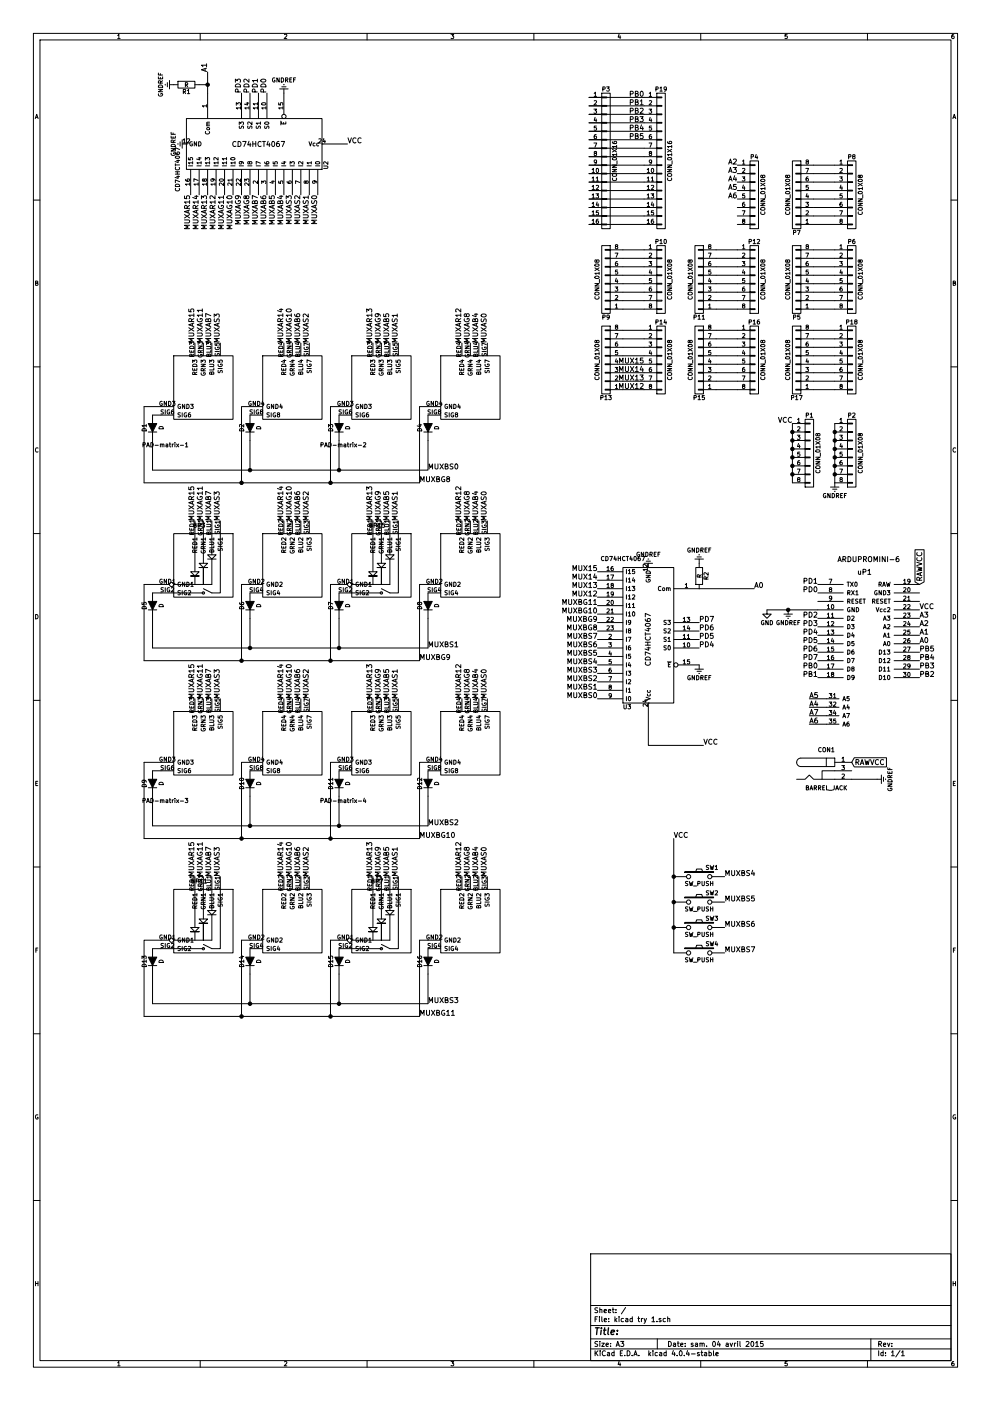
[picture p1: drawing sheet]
EESchema Schematic File Version 2
LIBS:kicad try 1-rescue
LIBS:power
LIBS:device
LIBS:transistors
LIBS:conn
LIBS:linear
LIBS:regul
LIBS:74xx
LIBS:cmos4000
LIBS:adc-dac
LIBS:memory
LIBS:xilinx
LIBS:microcontrollers
LIBS:dsp
LIBS:microchip
LIBS:analog_switches
LIBS:motorola
LIBS:texas
LIBS:intel
LIBS:audio
LIBS:interface
LIBS:digital-audio
LIBS:philips
LIBS:display
LIBS:cypress
LIBS:siliconi
LIBS:opto
LIBS:atmel
LIBS:contrib
LIBS:valves
LIBS:button_pad_silicon_2x2
LIBS:4067 for 24-Pin SSOP
LIBS:ArduProMiniTKB
LIBS:Sparkfun-silicon-buttons-pad
LIBS:kicad try 1-cache
EELAYER 25 0
EELAYER END
$Descr A3 11693 16535 portrait
encoding utf-8
Sheet 1 1
Title ""
Date "sam. 04 avril 2015"
Rev ""
Comp ""
Comment1 ""
Comment2 ""
Comment3 ""
Comment4 ""
$EndDescr
$Comp
L SW_PUSH SW1
U 1 1
P 8250 10350
F 0 "SW1" H 8400 10460 50  0000 C CNN
F 1 "SW_PUSH" H 8250 10270 50  0000 C CNN
F 2 "Buttons_Switches_ThroughHole:SW_PUSH_6mm" H 8250 10350 50  0001 C CNN
F 3 "" H 8250 10350 50  0000 C CNN
	1    8250 10350
	1    0    0    -1  
$EndComp
$Comp
L SW_PUSH SW2
U 1 1
P 8250 10650
F 0 "SW2" H 8400 10760 50  0000 C CNN
F 1 "SW_PUSH" H 8250 10570 50  0000 C CNN
F 2 "Buttons_Switches_ThroughHole:SW_PUSH_6mm" H 8250 10650 50  0001 C CNN
F 3 "" H 8250 10650 50  0000 C CNN
	1    8250 10650
	1    0    0    -1  
$EndComp
$Comp
L SW_PUSH SW3
U 1 1
P 8250 10950
F 0 "SW3" H 8400 11060 50  0000 C CNN
F 1 "SW_PUSH" H 8250 10870 50  0000 C CNN
F 2 "Buttons_Switches_ThroughHole:SW_PUSH_6mm" H 8250 10950 50  0001 C CNN
F 3 "" H 8250 10950 50  0000 C CNN
	1    8250 10950
	1    0    0    -1  
$EndComp
$Comp
L SW_PUSH SW4
U 1 1
P 8250 11250
F 0 "SW4" H 8400 11360 50  0000 C CNN
F 1 "SW_PUSH" H 8250 11170 50  0000 C CNN
F 2 "Buttons_Switches_ThroughHole:SW_PUSH_6mm" H 8250 11250 50  0001 C CNN
F 3 "" H 8250 11250 50  0000 C CNN
	1    8250 11250
	1    0    0    -1  
$EndComp
$Comp
L CD74HCT4067 U2
U 1 1
P 3000 1700
F 0 "U2" H 3250 2550 50  0000 C CNN
F 1 "CD74HCT4067" H 3300 800 50  0000 C CNN
F 2 "SparkFun-DigitalIC:TSSOP-24" H 3000 1700 60  0001 C CNN
F 3 "" H 3000 1700 60  0001 C CNN
	1    3000 1700
	0    1    1    0   
$EndComp
$Comp
L CD74HCT4067 U3
U 1 1
P 7650 7500
F 0 "U3" H 7900 8350 50  0000 C CNN
F 1 "CD74HCT4067" H 7950 6600 50  0000 C CNN
F 2 "SparkFun-DigitalIC:TSSOP-24" H 7650 7500 60  0001 C CNN
F 3 "" H 7650 7500 60  0001 C CNN
	1    7650 7500
	-1   0    0    1   
$EndComp
Text Label 8300 8800 0    60   ~ 0
VCC
$Comp
L GNDREF #PWR01
U 1 1
P 8250 7850
F 0 "#PWR01" H 8250 7600 50  0001 C CNN
F 1 "GNDREF" H 8250 7700 50  0000 C CNN
F 2 "" H 8250 7850 50  0000 C CNN
F 3 "" H 8250 7850 50  0000 C CNN
	1    8250 7850
	1    0    0    -1  
$EndComp
Text Label 8900 6950 0    60   ~ 0
A0
Text Label 8250 7350 0    60   ~ 0
PD7
Text Label 8250 7450 0    60   ~ 0
PD6
Text Label 8250 7550 0    60   ~ 0
PD5
Text Label 8250 7650 0    60   ~ 0
PD4
$Comp
L GNDREF #PWR02
U 1 1
P 3350 1100
F 0 "#PWR02" H 3350 850 50  0001 C CNN
F 1 "GNDREF" H 3350 950 50  0000 C CNN
F 2 "" H 3350 1100 50  0000 C CNN
F 3 "" H 3350 1100 50  0000 C CNN
	1    3350 1100
	-1   0    0    1   
$EndComp
Text Label 4100 1700 0    60   ~ 0
VCC
Text Label 3150 1100 1    60   ~ 0
PD0
Text Label 3050 1100 1    60   ~ 0
PD1
Text Label 2950 1100 1    60   ~ 0
PD2
Text Label 2850 1100 1    60   ~ 0
PD3
Text Label 9650 7000 2    60   ~ 0
PD0
Text Label 9650 6900 2    60   ~ 0
PD1
Text Label 9650 7300 2    60   ~ 0
PD2
Text Label 9650 7400 2    60   ~ 0
PD3
$Comp
L ARDUPROMINI-6 uP1
U 1 1
P 10850 5800
F 0 "uP1" H 10200 4850 60  0000 C CNN
F 1 "ARDUPROMINI-6" H 10250 5000 60  0000 C CNN
F 2 "ArduProMiniTKB:ArduProMini-6" H 10850 5800 60  0001 C CNN
F 3 "" H 10850 5800 60  0000 C CNN
	1    10850 5800
	1    0    0    -1  
$EndComp
$Comp
L parkFun-BUTTONPAD16-RESCUE-kicad_try_1 PAD-matrix-1
U 1 1
P 2450 5850
F 0 "PAD-matrix-1" H 1950 6450 50  0000 C CNN
F 1 "BP3" H 2350 5500 50  0000 C CNN
F 2 "button-pad-autotel:2x2-buttonpad-sparkfun-autotel" H 2450 5850 50  0001 C CNN
F 3 "" H 2450 5850 50  0000 C CNN
	1    2450 5850
	1    0    0    -1  
$EndComp
Text Label 2450 850  1    60   ~ 0
A1
Text Label 3750 2300 3    60   ~ 0
MUXAS0
Text Label 3650 2300 3    60   ~ 0
MUXAS1
Text Label 3550 2300 3    60   ~ 0
MUXAS2
Text Label 3450 2300 3    60   ~ 0
MUXAS3
Text Label 3350 2300 3    60   ~ 0
MUXAB4
Text Label 3250 2300 3    60   ~ 0
MUXAB5
Text Label 3150 2300 3    60   ~ 0
MUXAB6
Text Label 3050 2300 3    60   ~ 0
MUXAB7
Text Label 2950 2300 3    60   ~ 0
MUXAG8
Text Label 2850 2300 3    60   ~ 0
MUXAG9
Text Label 2750 2300 3    60   ~ 0
MUXAG10
Text Label 2650 2300 3    60   ~ 0
MUXAG11
Text Label 2550 2300 3    60   ~ 0
MUXAR12
Text Label 2450 2300 3    60   ~ 0
MUXAR13
Text Label 2350 2300 3    60   ~ 0
MUXAR14
Text Label 2250 2300 3    60   ~ 0
MUXAR15
Text Label 5750 10350 1    60   ~ 0
MUXAS0
Text Label 4700 10350 1    60   ~ 0
MUXAS1
Text Label 3650 10350 1    60   ~ 0
MUXAS2
Text Label 2600 10350 1    60   ~ 0
MUXAS3
Text Label 5650 10350 1    60   ~ 0
MUXAB4
Text Label 4600 10350 1    60   ~ 0
MUXAB5
Text Label 3550 10350 1    60   ~ 0
MUXAB6
Text Label 2500 10350 1    60   ~ 0
MUXAB7
Text Label 5550 10350 1    60   ~ 0
MUXAG8
Text Label 4500 10350 1    60   ~ 0
MUXAG9
Text Label 3450 10350 1    60   ~ 0
MUXAG10
Text Label 2400 10350 1    60   ~ 0
MUXAG11
Text Label 2300 10350 1    60   ~ 0
MUXAR15
Text Label 3350 10350 1    60   ~ 0
MUXAR14
Text Label 4400 10350 1    60   ~ 0
MUXAR13
Text Label 5450 10350 1    60   ~ 0
MUXAR12
Text Label 5050 11850 0    60   ~ 0
MUXBS3
Text Label 8550 10350 0    60   ~ 0
MUXBS4
Text Label 8550 10650 0    60   ~ 0
MUXBS5
Text Label 8550 10950 0    60   ~ 0
MUXBS6
Text Label 8550 11250 0    60   ~ 0
MUXBS7
Text Label 4950 12000 0    60   ~ 0
MUXBG11
Text Label 7050 8250 2    60   ~ 0
MUXBS0
Text Label 7050 8150 2    60   ~ 0
MUXBS1
Text Label 7050 8050 2    60   ~ 0
MUXBS2
Text Label 7050 7950 2    60   ~ 0
MUXBS3
Text Label 7050 7850 2    60   ~ 0
MUXBS4
Text Label 7050 7750 2    60   ~ 0
MUXBS5
Text Label 7050 7650 2    60   ~ 0
MUXBS6
Text Label 7050 7550 2    60   ~ 0
MUXBS7
$Comp
L R R2
U 1 1
P 8250 6800
F 0 "R2" V 8330 6800 50  0000 C CNN
F 1 "R" V 8250 6800 50  0000 C CNN
F 2 "Resistors_ThroughHole:Resistor_Horizontal_RM10mm" V 8180 6800 50  0001 C CNN
F 3 "" H 8250 6800 50  0000 C CNN
	1    8250 6800
	1    0    0    -1  
$EndComp
$Comp
L GNDREF #PWR03
U 1 1
P 8250 6650
F 0 "#PWR03" H 8250 6400 50  0001 C CNN
F 1 "GNDREF" H 8250 6500 50  0000 C CNN
F 2 "" H 8250 6650 50  0000 C CNN
F 3 "" H 8250 6650 50  0000 C CNN
	1    8250 6650
	-1   0    0    1   
$EndComp
Text Label 9650 7500 2    60   ~ 0
PD4
Text Label 9650 7600 2    60   ~ 0
PD5
Text Label 9650 7700 2    60   ~ 0
PD6
Text Label 9650 7800 2    60   ~ 0
PD7
Text Label 9650 7900 2    60   ~ 0
PB0
Text Label 9650 8000 2    60   ~ 0
PB1
Text Label 7050 7450 2    60   ~ 0
MUXBG8
Text Label 7050 7350 2    60   ~ 0
MUXBG9
Text Label 7050 7250 2    60   ~ 0
MUXBG10
Text Label 7050 7150 2    60   ~ 0
MUXBG11
Text Label 10850 7200 0    60   ~ 0
VCC
Text Label 10850 7600 0    60   ~ 0
A0
Text Label 10850 7500 0    60   ~ 0
A1
Text Label 10850 7400 0    60   ~ 0
A2
Text Label 10850 7300 0    60   ~ 0
A3
Text Label 9550 8250 0    60   ~ 0
A5
Text Label 9550 8350 0    60   ~ 0
A4
Text Label 9550 8450 0    60   ~ 0
A7
Text Label 9550 8550 0    60   ~ 0
A6
Text Label 10850 8000 0    60   ~ 0
PB2
Text Label 10850 7900 0    60   ~ 0
PB3
Text Label 10850 7800 0    60   ~ 0
PB4
Text Label 10850 7700 0    60   ~ 0
PB5
$Comp
L GNDREF #PWR04
U 1 1
P 9300 7200
F 0 "#PWR04" H 9300 6950 50  0001 C CNN
F 1 "GNDREF" H 9300 7050 50  0000 C CNN
F 2 "" H 9300 7200 50  0000 C CNN
F 3 "" H 9300 7200 50  0000 C CNN
	1    9300 7200
	1    0    0    -1  
$EndComp
Text Label 7050 7050 2    60   ~ 0
MUX12
Text Label 7050 6950 2    60   ~ 0
MUX13
Text Label 7050 6850 2    60   ~ 0
MUX14
Text Label 7050 6750 2    60   ~ 0
MUX15
$Comp
L CONN_01X08 P4
U 1 1
P 8900 2300
F 0 "P4" H 8900 2750 50  0000 C CNN
F 1 "CONN_01X08" V 9000 2300 50  0000 C CNN
F 2 "SparkFun-Connectors:1X08" H 8900 2300 50  0001 C CNN
F 3 "" H 8900 2300 50  0000 C CNN
	1    8900 2300
	1    0    0    -1  
$EndComp
$Comp
L CONN_01X08 P5
U 1 1
P 9400 3300
F 0 "P5" H 9400 3750 50  0000 C CNN
F 1 "CONN_01X08" V 9500 3300 50  0000 C CNN
F 2 "SparkFun-Connectors:1X08" H 9400 3300 50  0001 C CNN
F 3 "" H 9400 3300 50  0000 C CNN
	1    9400 3300
	-1   0    0    1   
$EndComp
$Comp
L CONN_01X08 P6
U 1 1
P 10050 3300
F 0 "P6" H 10050 3750 50  0000 C CNN
F 1 "CONN_01X08" V 10150 3300 50  0000 C CNN
F 2 "SparkFun-Connectors:1X08" H 10050 3300 50  0001 C CNN
F 3 "" H 10050 3300 50  0000 C CNN
	1    10050 3300
	1    0    0    -1  
$EndComp
Text Label 7600 1150 2    60   ~ 0
PB0
Text Label 7600 1250 2    60   ~ 0
PB1
Text Label 7600 1350 2    60   ~ 0
PB2
Text Label 7600 1450 2    60   ~ 0
PB3
Text Label 7600 1550 2    60   ~ 0
PB4
Text Label 7600 1650 2    60   ~ 0
PB5
Text Label 8700 1950 2    60   ~ 0
A2
Text Label 8700 2050 2    60   ~ 0
A3
Text Label 8700 2150 2    60   ~ 0
A4
Text Label 8700 2250 2    60   ~ 0
A5
Text Label 8700 2350 2    60   ~ 0
A6
$Comp
L R R1
U 1 1
P 2200 1000
F 0 "R1" V 2280 1000 50  0000 C CNN
F 1 "R" V 2200 1000 50  0000 C CNN
F 2 "Resistors_ThroughHole:Resistor_Horizontal_RM10mm" V 2130 1000 50  0001 C CNN
F 3 "" H 2200 1000 50  0000 C CNN
	1    2200 1000
	0    1    1    0   
$EndComp
$Comp
L GNDREF #PWR05
U 1 1
P 2050 1000
F 0 "#PWR05" H 2050 750 50  0001 C CNN
F 1 "GNDREF" H 2050 850 50  0000 C CNN
F 2 "" H 2050 1000 50  0000 C CNN
F 3 "" H 2050 1000 50  0000 C CNN
	1    2050 1000
	0    1    1    0   
$EndComp
Text Label 5750 8250 1    60   ~ 0
MUXAS0
Text Label 4700 8250 1    60   ~ 0
MUXAS1
Text Label 3650 8250 1    60   ~ 0
MUXAS2
Text Label 2600 8250 1    60   ~ 0
MUXAS3
Text Label 5650 8250 1    60   ~ 0
MUXAB4
Text Label 4600 8250 1    60   ~ 0
MUXAB5
Text Label 3550 8250 1    60   ~ 0
MUXAB6
Text Label 2500 8250 1    60   ~ 0
MUXAB7
Text Label 5550 8250 1    60   ~ 0
MUXAG8
Text Label 4500 8250 1    60   ~ 0
MUXAG9
Text Label 3450 8250 1    60   ~ 0
MUXAG10
Text Label 2400 8250 1    60   ~ 0
MUXAG11
Text Label 2300 8250 1    60   ~ 0
MUXAR15
Text Label 3350 8250 1    60   ~ 0
MUXAR14
Text Label 4400 8250 1    60   ~ 0
MUXAR13
Text Label 5450 8250 1    60   ~ 0
MUXAR12
Text Label 5050 9750 0    60   ~ 0
MUXBS2
Text Label 4950 9900 0    60   ~ 0
MUXBG10
$Comp
L parkFun-BUTTONPAD16-RESCUE-kicad_try_1 PAD-matrix-3
U 1 1
P 2450 10050
F 0 "PAD-matrix-3" H 1950 10650 50  0000 C CNN
F 1 "BP11" H 2350 9700 50  0000 C CNN
F 2 "button-pad-autotel:2x2-buttonpad-sparkfun-autotel" H 2450 10050 50  0001 C CNN
F 3 "" H 2450 10050 50  0000 C CNN
	1    2450 10050
	1    0    0    -1  
$EndComp
Text Label 5750 6150 1    60   ~ 0
MUXAS0
Text Label 4700 6150 1    60   ~ 0
MUXAS1
Text Label 3650 6150 1    60   ~ 0
MUXAS2
Text Label 2600 6150 1    60   ~ 0
MUXAS3
Text Label 5650 6150 1    60   ~ 0
MUXAB4
Text Label 4600 6150 1    60   ~ 0
MUXAB5
Text Label 3550 6150 1    60   ~ 0
MUXAB6
Text Label 2500 6150 1    60   ~ 0
MUXAB7
Text Label 5550 6150 1    60   ~ 0
MUXAG8
Text Label 4500 6150 1    60   ~ 0
MUXAG9
Text Label 3450 6150 1    60   ~ 0
MUXAG10
Text Label 2400 6150 1    60   ~ 0
MUXAG11
Text Label 2300 6150 1    60   ~ 0
MUXAR15
Text Label 3350 6150 1    60   ~ 0
MUXAR14
Text Label 4400 6150 1    60   ~ 0
MUXAR13
Text Label 5450 6150 1    60   ~ 0
MUXAR12
Text Label 5050 7650 0    60   ~ 0
MUXBS1
Text Label 4950 7800 0    60   ~ 0
MUXBG9
$Comp
L parkFun-BUTTONPAD16-RESCUE-kicad_try_1 PAD-matrix-2
U 1 1
P 4550 5850
F 0 "PAD-matrix-2" H 4050 6450 50  0000 C CNN
F 1 "BP15" H 4450 5500 50  0000 C CNN
F 2 "button-pad-autotel:2x2-buttonpad-sparkfun-autotel" H 4550 5850 50  0001 C CNN
F 3 "" H 4550 5850 50  0000 C CNN
	1    4550 5850
	1    0    0    -1  
$EndComp
Text Label 5750 4050 1    60   ~ 0
MUXAS0
Text Label 4700 4050 1    60   ~ 0
MUXAS1
Text Label 3650 4050 1    60   ~ 0
MUXAS2
Text Label 2600 4050 1    60   ~ 0
MUXAS3
Text Label 5650 4050 1    60   ~ 0
MUXAB4
Text Label 4600 4050 1    60   ~ 0
MUXAB5
Text Label 3550 4050 1    60   ~ 0
MUXAB6
Text Label 2500 4050 1    60   ~ 0
MUXAB7
Text Label 5550 4050 1    60   ~ 0
MUXAG8
Text Label 4500 4050 1    60   ~ 0
MUXAG9
Text Label 3450 4050 1    60   ~ 0
MUXAG10
Text Label 2400 4050 1    60   ~ 0
MUXAG11
Text Label 2300 4050 1    60   ~ 0
MUXAR15
Text Label 3350 4050 1    60   ~ 0
MUXAR14
Text Label 4400 4050 1    60   ~ 0
MUXAR13
Text Label 5450 4050 1    60   ~ 0
MUXAR12
Text Label 5050 5550 0    60   ~ 0
MUXBS0
Text Label 4950 5700 0    60   ~ 0
MUXBG8
$Comp
L D D15
U 1 1
P 4000 11350
F 0 "D15" H 4000 11450 50  0000 C CNN
F 1 "D" H 4000 11250 50  0000 C CNN
F 2 "Diodes_ThroughHole:Diode_DO-41_SOD81_Horizontal_RM10" H 4000 11350 50  0001 C CNN
F 3 "" H 4000 11350 50  0000 C CNN
	1    4000 11350
	0    -1   -1   0   
$EndComp
$Comp
L D D14
U 1 1
P 2950 11350
F 0 "D14" H 2950 11450 50  0000 C CNN
F 1 "D" H 2950 11250 50  0000 C CNN
F 2 "Diodes_ThroughHole:Diode_DO-41_SOD81_Horizontal_RM10" H 2950 11350 50  0001 C CNN
F 3 "" H 2950 11350 50  0000 C CNN
	1    2950 11350
	0    -1   -1   0   
$EndComp
$Comp
L D D13
U 1 1
P 1800 11350
F 0 "D13" H 1800 11450 50  0000 C CNN
F 1 "D" H 1800 11250 50  0000 C CNN
F 2 "Diodes_ThroughHole:Diode_DO-41_SOD81_Horizontal_RM10" H 1800 11350 50  0001 C CNN
F 3 "" H 1800 11350 50  0000 C CNN
	1    1800 11350
	0    -1   -1   0   
$EndComp
$Comp
L D D10
U 1 1
P 2950 9250
F 0 "D10" H 2950 9350 50  0000 C CNN
F 1 "D" H 2950 9150 50  0000 C CNN
F 2 "Diodes_ThroughHole:Diode_DO-41_SOD81_Horizontal_RM10" H 2950 9250 50  0001 C CNN
F 3 "" H 2950 9250 50  0000 C CNN
	1    2950 9250
	0    -1   -1   0   
$EndComp
$Comp
L D D9
U 1 1
P 1800 9250
F 0 "D9" H 1800 9350 50  0000 C CNN
F 1 "D" H 1800 9150 50  0000 C CNN
F 2 "Diodes_ThroughHole:Diode_DO-41_SOD81_Horizontal_RM10" H 1800 9250 50  0001 C CNN
F 3 "" H 1800 9250 50  0000 C CNN
	1    1800 9250
	0    -1   -1   0   
$EndComp
$Comp
L D D11
U 1 1
P 4000 9250
F 0 "D11" H 4000 9350 50  0000 C CNN
F 1 "D" H 4000 9150 50  0000 C CNN
F 2 "Diodes_ThroughHole:Diode_DO-41_SOD81_Horizontal_RM10" H 4000 9250 50  0001 C CNN
F 3 "" H 4000 9250 50  0000 C CNN
	1    4000 9250
	0    -1   -1   0   
$EndComp
$Comp
L D D12
U 1 1
P 5050 9250
F 0 "D12" H 5050 9350 50  0000 C CNN
F 1 "D" H 5050 9150 50  0000 C CNN
F 2 "Diodes_ThroughHole:Diode_DO-41_SOD81_Horizontal_RM10" H 5050 9250 50  0001 C CNN
F 3 "" H 5050 9250 50  0000 C CNN
	1    5050 9250
	0    -1   -1   0   
$EndComp
$Comp
L D D5
U 1 1
P 1800 7150
F 0 "D5" H 1800 7250 50  0000 C CNN
F 1 "D" H 1800 7050 50  0000 C CNN
F 2 "Diodes_ThroughHole:Diode_DO-41_SOD81_Horizontal_RM10" H 1800 7150 50  0001 C CNN
F 3 "" H 1800 7150 50  0000 C CNN
	1    1800 7150
	0    -1   -1   0   
$EndComp
$Comp
L D D6
U 1 1
P 2950 7150
F 0 "D6" H 2950 7250 50  0000 C CNN
F 1 "D" H 2950 7050 50  0000 C CNN
F 2 "Diodes_ThroughHole:Diode_DO-41_SOD81_Horizontal_RM10" H 2950 7150 50  0001 C CNN
F 3 "" H 2950 7150 50  0000 C CNN
	1    2950 7150
	0    -1   -1   0   
$EndComp
$Comp
L D D7
U 1 1
P 4000 7150
F 0 "D7" H 4000 7250 50  0000 C CNN
F 1 "D" H 4000 7050 50  0000 C CNN
F 2 "Diodes_ThroughHole:Diode_DO-41_SOD81_Horizontal_RM10" H 4000 7150 50  0001 C CNN
F 3 "" H 4000 7150 50  0000 C CNN
	1    4000 7150
	0    -1   -1   0   
$EndComp
$Comp
L D D8
U 1 1
P 5050 7150
F 0 "D8" H 5050 7250 50  0000 C CNN
F 1 "D" H 5050 7050 50  0000 C CNN
F 2 "Diodes_ThroughHole:Diode_DO-41_SOD81_Horizontal_RM10" H 5050 7150 50  0001 C CNN
F 3 "" H 5050 7150 50  0000 C CNN
	1    5050 7150
	0    -1   -1   0   
$EndComp
$Comp
L D D1
U 1 1
P 1800 5050
F 0 "D1" H 1800 5150 50  0000 C CNN
F 1 "D" H 1800 4950 50  0000 C CNN
F 2 "Diodes_ThroughHole:Diode_DO-41_SOD81_Horizontal_RM10" H 1800 5050 50  0001 C CNN
F 3 "" H 1800 5050 50  0000 C CNN
	1    1800 5050
	0    -1   -1   0   
$EndComp
$Comp
L D D2
U 1 1
P 2950 5050
F 0 "D2" H 2950 5150 50  0000 C CNN
F 1 "D" H 2950 4950 50  0000 C CNN
F 2 "Diodes_ThroughHole:Diode_DO-41_SOD81_Horizontal_RM10" H 2950 5050 50  0001 C CNN
F 3 "" H 2950 5050 50  0000 C CNN
	1    2950 5050
	0    -1   -1   0   
$EndComp
$Comp
L D D3
U 1 1
P 4000 5050
F 0 "D3" H 4000 5150 50  0000 C CNN
F 1 "D" H 4000 4950 50  0000 C CNN
F 2 "Diodes_ThroughHole:Diode_DO-41_SOD81_Horizontal_RM10" H 4000 5050 50  0001 C CNN
F 3 "" H 4000 5050 50  0000 C CNN
	1    4000 5050
	0    -1   -1   0   
$EndComp
$Comp
L D D4
U 1 1
P 5050 5050
F 0 "D4" H 5050 5150 50  0000 C CNN
F 1 "D" H 5050 4950 50  0000 C CNN
F 2 "Diodes_ThroughHole:Diode_DO-41_SOD81_Horizontal_RM10" H 5050 5050 50  0001 C CNN
F 3 "" H 5050 5050 50  0000 C CNN
	1    5050 5050
	0    -1   -1   0   
$EndComp
Text Label 7950 9900 0    60   ~ 0
VCC
$Comp
L CONN_01X08 P2
U 1 1
P 10050 5350
F 0 "P2" H 10050 5800 50  0000 C CNN
F 1 "CONN_01X08" V 10150 5350 50  0000 C CNN
F 2 "SparkFun-Connectors:1X08" H 10050 5350 50  0001 C CNN
F 3 "" H 10050 5350 50  0000 C CNN
	1    10050 5350
	1    0    0    -1  
$EndComp
$Comp
L CONN_01X08 P1
U 1 1
P 9550 5350
F 0 "P1" H 9550 5800 50  0000 C CNN
F 1 "CONN_01X08" V 9650 5350 50  0000 C CNN
F 2 "SparkFun-Connectors:1X08" H 9550 5350 50  0001 C CNN
F 3 "" H 9550 5350 50  0000 C CNN
	1    9550 5350
	1    0    0    -1  
$EndComp
Text Label 9350 5000 2    60   ~ 0
VCC
$Comp
L GNDREF #PWR06
U 1 1
P 9850 5700
F 0 "#PWR06" H 9850 5450 50  0001 C CNN
F 1 "GNDREF" H 9850 5550 50  0000 C CNN
F 2 "" H 9850 5700 50  0000 C CNN
F 3 "" H 9850 5700 50  0000 C CNN
	1    9850 5700
	1    0    0    -1  
$EndComp
$Comp
L D D16
U 1 1
P 5050 11350
F 0 "D16" H 5050 11450 50  0000 C CNN
F 1 "D" H 5050 11250 50  0000 C CNN
F 2 "Diodes_ThroughHole:Diode_DO-41_SOD81_Horizontal_RM10" H 5050 11350 50  0001 C CNN
F 3 "" H 5050 11350 50  0000 C CNN
	1    5050 11350
	0    -1   -1   0   
$EndComp
$Comp
L parkFun-BUTTONPAD16-RESCUE-kicad_try_1 PAD-matrix-4
U 1 1
P 4550 10050
F 0 "PAD-matrix-4" H 4050 10650 50  0000 C CNN
F 1 "BP7" H 4450 9700 50  0000 C CNN
F 2 "button-pad-autotel:2x2-buttonpad-sparkfun-autotel" H 4550 10050 50  0001 C CNN
F 3 "" H 4550 10050 50  0000 C CNN
	1    4550 10050
	1    0    0    -1  
$EndComp
$Comp
L CONN_01X08 P7
U 1 1
P 9400 2300
F 0 "P7" H 9400 2750 50  0000 C CNN
F 1 "CONN_01X08" V 9500 2300 50  0000 C CNN
F 2 "SparkFun-Connectors:1X08" H 9400 2300 50  0001 C CNN
F 3 "" H 9400 2300 50  0000 C CNN
	1    9400 2300
	-1   0    0    1   
$EndComp
$Comp
L CONN_01X08 P8
U 1 1
P 10050 2300
F 0 "P8" H 10050 2750 50  0000 C CNN
F 1 "CONN_01X08" V 10150 2300 50  0000 C CNN
F 2 "SparkFun-Connectors:1X08" H 10050 2300 50  0001 C CNN
F 3 "" H 10050 2300 50  0000 C CNN
	1    10050 2300
	1    0    0    -1  
$EndComp
$Comp
L CONN_01X08 P17
U 1 1
P 9400 4250
F 0 "P17" H 9400 4700 50  0000 C CNN
F 1 "CONN_01X08" V 9500 4250 50  0000 C CNN
F 2 "SparkFun-Connectors:1X08" H 9400 4250 50  0001 C CNN
F 3 "" H 9400 4250 50  0000 C CNN
	1    9400 4250
	-1   0    0    1   
$EndComp
$Comp
L CONN_01X08 P18
U 1 1
P 10050 4250
F 0 "P18" H 10050 4700 50  0000 C CNN
F 1 "CONN_01X08" V 10150 4250 50  0000 C CNN
F 2 "SparkFun-Connectors:1X08" H 10050 4250 50  0001 C CNN
F 3 "" H 10050 4250 50  0000 C CNN
	1    10050 4250
	1    0    0    -1  
$EndComp
$Comp
L CONN_01X08 P11
U 1 1
P 8250 3300
F 0 "P11" H 8250 3750 50  0000 C CNN
F 1 "CONN_01X08" V 8350 3300 50  0000 C CNN
F 2 "SparkFun-Connectors:1X08" H 8250 3300 50  0001 C CNN
F 3 "" H 8250 3300 50  0000 C CNN
	1    8250 3300
	-1   0    0    1   
$EndComp
$Comp
L CONN_01X08 P12
U 1 1
P 8900 3300
F 0 "P12" H 8900 3750 50  0000 C CNN
F 1 "CONN_01X08" V 9000 3300 50  0000 C CNN
F 2 "SparkFun-Connectors:1X08" H 8900 3300 50  0001 C CNN
F 3 "" H 8900 3300 50  0000 C CNN
	1    8900 3300
	1    0    0    -1  
$EndComp
$Comp
L CONN_01X08 P15
U 1 1
P 8250 4250
F 0 "P15" H 8250 4700 50  0000 C CNN
F 1 "CONN_01X08" V 8350 4250 50  0000 C CNN
F 2 "SparkFun-Connectors:1X08" H 8250 4250 50  0001 C CNN
F 3 "" H 8250 4250 50  0000 C CNN
	1    8250 4250
	-1   0    0    1   
$EndComp
$Comp
L CONN_01X08 P16
U 1 1
P 8900 4250
F 0 "P16" H 8900 4700 50  0000 C CNN
F 1 "CONN_01X08" V 9000 4250 50  0000 C CNN
F 2 "SparkFun-Connectors:1X08" H 8900 4250 50  0001 C CNN
F 3 "" H 8900 4250 50  0000 C CNN
	1    8900 4250
	1    0    0    -1  
$EndComp
$Comp
L CONN_01X08 P9
U 1 1
P 7150 3300
F 0 "P9" H 7150 3750 50  0000 C CNN
F 1 "CONN_01X08" V 7250 3300 50  0000 C CNN
F 2 "SparkFun-Connectors:1X08" H 7150 3300 50  0001 C CNN
F 3 "" H 7150 3300 50  0000 C CNN
	1    7150 3300
	-1   0    0    1   
$EndComp
$Comp
L CONN_01X08 P10
U 1 1
P 7800 3300
F 0 "P10" H 7800 3750 50  0000 C CNN
F 1 "CONN_01X08" V 7900 3300 50  0000 C CNN
F 2 "SparkFun-Connectors:1X08" H 7800 3300 50  0001 C CNN
F 3 "" H 7800 3300 50  0000 C CNN
	1    7800 3300
	1    0    0    -1  
$EndComp
$Comp
L CONN_01X08 P13
U 1 1
P 7150 4250
F 0 "P13" H 7150 4700 50  0000 C CNN
F 1 "CONN_01X08" V 7250 4250 50  0000 C CNN
F 2 "SparkFun-Connectors:1X08" H 7150 4250 50  0001 C CNN
F 3 "" H 7150 4250 50  0000 C CNN
	1    7150 4250
	-1   0    0    1   
$EndComp
$Comp
L CONN_01X08 P14
U 1 1
P 7800 4250
F 0 "P14" H 7800 4700 50  0000 C CNN
F 1 "CONN_01X08" V 7900 4250 50  0000 C CNN
F 2 "SparkFun-Connectors:1X08" H 7800 4250 50  0001 C CNN
F 3 "" H 7800 4250 50  0000 C CNN
	1    7800 4250
	1    0    0    -1  
$EndComp
$Comp
L GNDREF #PWR07
U 1 1
P 2200 1700
F 0 "#PWR07" H 2200 1450 50  0001 C CNN
F 1 "GNDREF" H 2200 1550 50  0000 C CNN
F 2 "" H 2200 1700 50  0000 C CNN
F 3 "" H 2200 1700 50  0000 C CNN
	1    2200 1700
	0    1    1    0   
$EndComp
$Comp
L GNDREF #PWR08
U 1 1
P 7650 6700
F 0 "#PWR08" H 7650 6450 50  0001 C CNN
F 1 "GNDREF" H 7650 6550 50  0000 C CNN
F 2 "" H 7650 6700 50  0000 C CNN
F 3 "" H 7650 6700 50  0000 C CNN
	1    7650 6700
	-1   0    0    1   
$EndComp
$Comp
L GND #PWR09
U 1 1
P 9050 7200
F 0 "#PWR09" H 9050 6950 50  0001 C CNN
F 1 "GND" H 9050 7050 50  0000 C CNN
F 2 "" H 9050 7200 50  0000 C CNN
F 3 "" H 9050 7200 50  0000 C CNN
	1    9050 7200
	1    0    0    -1  
$EndComp
$Comp
L CONN_01X16 P19
U 1 1
P 7800 1900
F 0 "P19" H 7800 2750 50  0000 C CNN
F 1 "CONN_01X16" V 7900 1900 50  0000 C CNN
F 2 "lcd32-breakout-connector:1X08" H 7800 1900 50  0001 C CNN
F 3 "" H 7800 1900 50  0000 C CNN
	1    7800 1900
	1    0    0    -1  
$EndComp
$Comp
L CONN_01X16 P3
U 1 1
P 7150 1900
F 0 "P3" H 7150 2750 50  0000 C CNN
F 1 "CONN_01X16" V 7250 1900 50  0000 C CNN
F 2 "lcd32-breakout-connector:1X08" H 7150 1900 50  0001 C CNN
F 3 "" H 7150 1900 50  0000 C CNN
	1    7150 1900
	1    0    0    -1  
$EndComp
Wire Wire Line
	7650 8300 7650 8800
Wire Wire Line
	7650 8800 8300 8800
Wire Wire Line
	3800 1700 4100 1700
Wire Wire Line
	1800 11500 1800 11850
Wire Wire Line
	1900 11100 1700 11100
Wire Wire Line
	1700 11100 1700 12000
Wire Wire Line
	2850 11100 2850 12000
Wire Wire Line
	2950 11500 2950 11850
Wire Wire Line
	3900 11100 3900 12000
Wire Wire Line
	4950 11100 4950 12000
Wire Wire Line
	5050 11850 5050 11500
Wire Wire Line
	8900 6950 8250 6950
Wire Wire Line
	7950 9900 7950 11250
Connection ~ 7950 10650
Connection ~ 7950 10950
Connection ~ 7950 10350
Wire Wire Line
	9750 8550 9550 8550
Wire Wire Line
	9750 8450 9550 8450
Wire Wire Line
	9750 8350 9550 8350
Wire Wire Line
	9750 8250 9550 8250
Wire Wire Line
	9050 7200 9650 7200
Wire Wire Line
	2450 850  2450 1100
Wire Wire Line
	2350 1000 2450 1000
Connection ~ 2450 1000
Wire Wire Line
	1900 9100 1800 9100
Wire Wire Line
	1900 9000 1700 9000
Wire Wire Line
	2950 9000 2850 9000
Wire Wire Line
	2850 9000 2850 9900
Wire Wire Line
	2950 9400 2950 9750
Wire Wire Line
	4000 9000 3900 9000
Wire Wire Line
	3900 9000 3900 9900
Wire Wire Line
	4000 9750 4000 9400
Wire Wire Line
	5050 9000 4950 9000
Wire Wire Line
	4950 9000 4950 9900
Wire Wire Line
	5050 9750 5050 9400
Wire Wire Line
	1900 7000 1800 7000
Wire Wire Line
	1900 6900 1700 6900
Wire Wire Line
	2950 6900 2850 6900
Wire Wire Line
	2850 6900 2850 7800
Wire Wire Line
	2950 7300 2950 7650
Wire Wire Line
	4000 6900 3900 6900
Wire Wire Line
	3900 6900 3900 7800
Wire Wire Line
	4000 7650 4000 7300
Wire Wire Line
	5050 6900 4950 6900
Wire Wire Line
	4950 6900 4950 7800
Wire Wire Line
	5050 7650 5050 7300
Wire Wire Line
	1900 4900 1800 4900
Wire Wire Line
	1900 4800 1700 4800
Wire Wire Line
	2950 4800 2850 4800
Wire Wire Line
	2850 4800 2850 5700
Wire Wire Line
	4000 4800 3900 4800
Wire Wire Line
	5050 4800 4950 4800
Wire Wire Line
	1700 9000 1700 9900
Wire Wire Line
	1800 9400 1800 9750
Wire Wire Line
	1800 7300 1800 7650
Wire Wire Line
	1700 6900 1700 7800
Wire Wire Line
	1800 5200 1800 5550
Wire Wire Line
	1700 4800 1700 5700
Wire Wire Line
	2950 5200 2950 5550
Connection ~ 2950 5550
Connection ~ 4000 5550
Connection ~ 2850 5700
Connection ~ 3900 5700
Wire Wire Line
	1800 7650 5050 7650
Connection ~ 2950 7650
Connection ~ 4000 7650
Wire Wire Line
	1700 7800 4950 7800
Connection ~ 2850 7800
Connection ~ 3900 7800
Wire Wire Line
	1800 9750 5050 9750
Connection ~ 2950 9750
Connection ~ 4000 9750
Wire Wire Line
	1700 9900 4950 9900
Connection ~ 3900 9900
Connection ~ 2850 9900
Wire Wire Line
	1800 11850 5050 11850
Connection ~ 2950 11850
Wire Wire Line
	4950 12000 1700 12000
Connection ~ 2850 12000
Connection ~ 3900 12000
Wire Wire Line
	9600 2950 9850 2950
Wire Wire Line
	9850 3050 9600 3050
Wire Wire Line
	9600 3150 9850 3150
Wire Wire Line
	9850 3250 9600 3250
Wire Wire Line
	9600 3350 9850 3350
Wire Wire Line
	9600 3450 9850 3450
Wire Wire Line
	9600 3550 9850 3550
Wire Wire Line
	9600 3650 9850 3650
Wire Wire Line
	9350 5000 9350 5700
Connection ~ 9350 5500
Connection ~ 9350 5600
Connection ~ 9350 5300
Connection ~ 9350 5400
Connection ~ 9350 5100
Connection ~ 9350 5200
Wire Wire Line
	9850 5000 9850 5700
Connection ~ 9850 5100
Connection ~ 9850 5200
Connection ~ 9850 5300
Connection ~ 9850 5400
Connection ~ 9850 5500
Connection ~ 9850 5600
Wire Wire Line
	4950 4800 4950 5700
Wire Wire Line
	5050 5200 5050 5550
Wire Wire Line
	5050 5550 1800 5550
Wire Wire Line
	4950 5700 1700 5700
Wire Wire Line
	4000 5200 4000 5550
Wire Wire Line
	3900 4800 3900 5700
Wire Wire Line
	4000 11500 4000 11850
Connection ~ 4000 11850
Wire Wire Line
	1800 11200 1900 11200
Wire Wire Line
	2850 11100 2950 11100
Wire Wire Line
	3900 11100 4000 11100
Wire Wire Line
	4950 11100 5050 11100
Wire Wire Line
	9600 1950 9850 1950
Wire Wire Line
	9850 2050 9600 2050
Wire Wire Line
	9600 2150 9850 2150
Wire Wire Line
	9850 2250 9600 2250
Wire Wire Line
	9600 2350 9850 2350
Wire Wire Line
	9600 2450 9850 2450
Wire Wire Line
	9600 2550 9850 2550
Wire Wire Line
	9600 2650 9850 2650
Wire Wire Line
	9600 3900 9850 3900
Wire Wire Line
	9850 4000 9600 4000
Wire Wire Line
	9600 4100 9850 4100
Wire Wire Line
	9850 4200 9600 4200
Wire Wire Line
	9600 4300 9850 4300
Wire Wire Line
	9600 4400 9850 4400
Wire Wire Line
	9600 4500 9850 4500
Wire Wire Line
	9600 4600 9850 4600
Wire Wire Line
	8450 2950 8700 2950
Wire Wire Line
	8700 3050 8450 3050
Wire Wire Line
	8450 3150 8700 3150
Wire Wire Line
	8700 3250 8450 3250
Wire Wire Line
	8450 3350 8700 3350
Wire Wire Line
	8450 3450 8700 3450
Wire Wire Line
	8450 3550 8700 3550
Wire Wire Line
	8450 3650 8700 3650
Wire Wire Line
	8450 3900 8700 3900
Wire Wire Line
	8700 4000 8450 4000
Wire Wire Line
	8450 4100 8700 4100
Wire Wire Line
	8700 4200 8450 4200
Wire Wire Line
	8450 4300 8700 4300
Wire Wire Line
	8450 4400 8700 4400
Wire Wire Line
	8450 4500 8700 4500
Wire Wire Line
	8450 4600 8700 4600
Wire Wire Line
	7350 2950 7600 2950
Wire Wire Line
	7600 3050 7350 3050
Wire Wire Line
	7350 3150 7600 3150
Wire Wire Line
	7600 3250 7350 3250
Wire Wire Line
	7350 3350 7600 3350
Wire Wire Line
	7350 3450 7600 3450
Wire Wire Line
	7350 3550 7600 3550
Wire Wire Line
	7350 3650 7600 3650
Wire Wire Line
	7350 3900 7600 3900
Wire Wire Line
	7600 4000 7350 4000
Wire Wire Line
	7350 4100 7600 4100
Wire Wire Line
	7600 4200 7350 4200
Wire Wire Line
	7350 4300 7600 4300
Connection ~ 9300 7200
Wire Wire Line
	6950 1150 7600 1150
Wire Wire Line
	6950 1250 7600 1250
Wire Wire Line
	6950 1350 7600 1350
Wire Wire Line
	6950 1450 7600 1450
Wire Wire Line
	6950 1550 7600 1550
Wire Wire Line
	6950 1650 7600 1650
Wire Wire Line
	6950 1750 7600 1750
Wire Wire Line
	6950 1850 7600 1850
Wire Wire Line
	6950 1950 7600 1950
Wire Wire Line
	6950 2050 7600 2050
Wire Wire Line
	6950 2150 7600 2150
Wire Wire Line
	6950 2250 7600 2250
Wire Wire Line
	6950 2350 7600 2350
Wire Wire Line
	6950 2450 7600 2450
Wire Wire Line
	6950 2550 7600 2550
Wire Wire Line
	6950 2650 7600 2650
Wire Wire Line
	7350 4400 7600 4400
Wire Wire Line
	7350 4500 7600 4500
Wire Wire Line
	7350 4600 7600 4600
Text Label 7600 4600 2    60   ~ 0
MUX12
Text Label 7600 4500 2    60   ~ 0
MUX13
Text Label 7600 4400 2    60   ~ 0
MUX14
Text Label 7600 4300 2    60   ~ 0
MUX15
$Comp
L BARREL_JACK CON1
U 1 1
P 9750 9100
F 0 "CON1" H 9750 9350 50  0000 C CNN
F 1 "BARREL_JACK" H 9750 8900 50  0000 C CNN
F 2 "Connect:BARREL_JACK" H 9750 9100 50  0001 C CNN
F 3 "" H 9750 9100 50  0000 C CNN
	1    9750 9100
	1    0    0    -1  
$EndComp
$Comp
L GNDREF #PWR011
U 1 1
P 10350 9200
F 0 "#PWR011" H 10350 8950 50  0001 C CNN
F 1 "GNDREF" H 10350 9050 50  0000 C CNN
F 2 "" H 10350 9200 50  0000 C CNN
F 3 "" H 10350 9200 50  0000 C CNN
	1    10350 9200
	0    -1   -1   0   
$EndComp
Wire Wire Line
	10350 9200 10050 9200
Text GLabel 10850 6900 1    60   Input ~ 0
RAWVCC
Text GLabel 10050 9000 2    60   Input ~ 0
RAWVCC
$EndSCHEMATC
